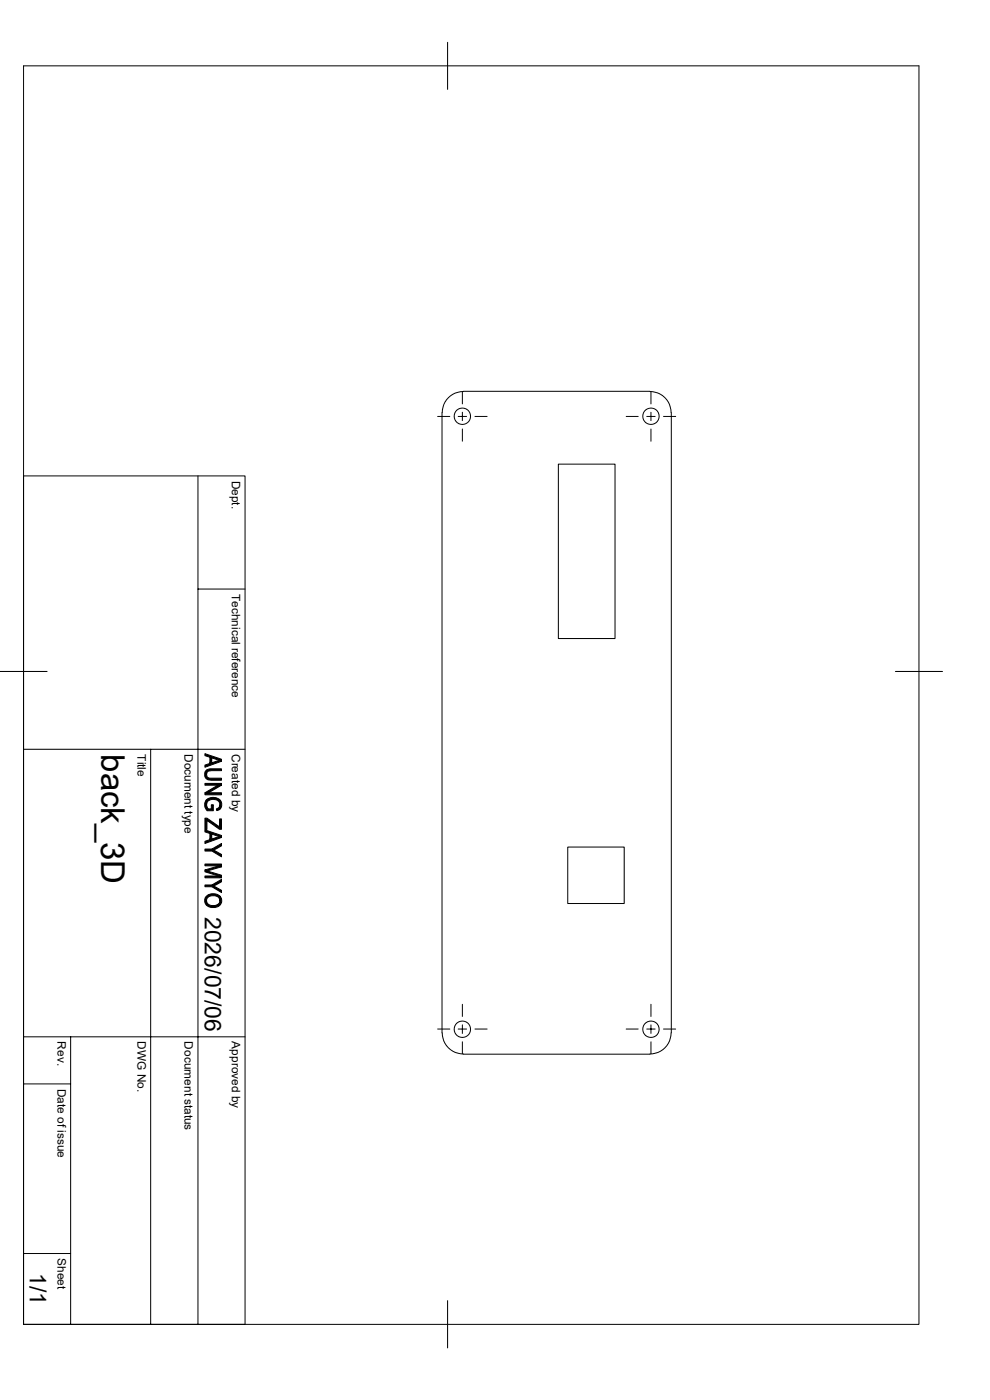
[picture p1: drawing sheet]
<svg xmlns="http://www.w3.org/2000/svg" width="210mm" height="297mm" viewBox="0 0 210 297" stroke-linecap="round" stroke-linejoin="round" font-family="sans-serif">
<g fill="none" stroke="#000" stroke-width=".21">
<path d="M5 14h189.9v267h-189.9zM95 9v10M92.8 88.3h2.6M93.8 87.5v131.6M97.2 88.3h1.8M98.1 83.1v2.6M98.1 87.5v1.7M98.1 91v2.6M98.3 83.1a4.5 4.5 0 0 0-4.5 4.4M98.3 83h39.6M100.8 88.3h2.5M118.4 98.5h12.1v37h-12.1z"/>
<path d="M132.8 88.3h2.6M137.2 88.3h1.8M137.9 83.1a4.5 4.5 0 0 1 4.5 4.4M138.1 83.1v2.6M138.1 87.5v1.7M138.1 91v2.6M140.8 88.3h2.5M142.4 87.5v131.6M5 101h47v180h-47M42 101v180M42 125h10M0 142.5h10"/>
<path d="M5 159h47M32 159v122M189.9 142.5h10M120.4 179.7h12v12h-12zM5 220h47M15 220v61M92.8 218.3h2.6M93.8 219.1a4.5 4.5 0 0 0 4.5 4.5M97.2 218.3h1.8M98.1 213.1v2.5M98.1 217.4v1.8M100.8 218.3h2.5"/>
<path d="M132.8 218.3h2.6M137.2 218.3h1.8M138.1 213.1v2.5M138.1 217.4v1.8M140.8 218.3h2.5M142.4 219.1a4.5 4.5 0 0 1-4.5 4.5M5 230h10M98.1 221v2.6M98.3 223.6h39.6M138.1 221v2.6M5 265.9h10M95 275.9v10.1"/>
<circle cx="98.1" cy="88.3" r="1.74"/>
<circle cx="138.1" cy="88.3" r="1.74"/>
<circle cx="98.1" cy="218.4" r="1.74"/>
<circle cx="138.1" cy="218.4" r="1.74"/>
</g>
<g fill="#000" stroke="#000" stroke-width=".21">
<path d="M43.8 169.7v1.1l.4 .8h.6v-.9h.5v1.3h-1.4v-.1a1.72 1.72 0 0 1-.1-2.2z" fill-rule="evenodd"/>
<path d="M46.7 170.7v1l-.7 .3-.1-.4 .5-.3z" fill-rule="evenodd"/>
<path d="M43.5 168.2h3.5v.4h-3.5z" fill-rule="evenodd"/>
<path d="M43.5 166.2h3.5v.4h-3.5z" fill-rule="evenodd"/>
<path d="M43.5 168.2l2.7-1.6h.8l-2.8 1.6z" fill-rule="evenodd"/>
<path d="M43.5 159.9l3.5 1.2v.4l-2.1-.7-.4 1.2v-1.3l-1-.4z" fill-rule="evenodd"/>
<path d="M44.9 160.8v1l1.6-.5 .5 .2-3.5 1.3v-.5l1-.3z" fill-rule="evenodd"/>
<path d="M43.6 163.5l.2-.1v.9a.83 .83 0 0 0 1.2 .8h2v.4h-2a1.25 1.25 0 0 1-1.4-.5 1.25 1.25 0 0 1 0-1.5z" fill-rule="evenodd"/>
<path d="M43.8 163.4l.7-.3h2.5v.4h-2a.87 .87 0 0 0-1.2 .8z" fill-rule="evenodd"/>
<path d="M43.5 173.6h.4l2.7 1.8v-1.7h.4v2.2h-.4l-2.7-1.9v2h-.4z" fill-rule="evenodd"/>
<path d="M43.5 176.1l3.5 1.1v.5l-2.1-.7-.4 1.1v-1.3l-1-.3z" fill-rule="evenodd"/>
<path d="M44.9 177v1l1.6-.5 .5 .2-3.5 1.2v-.4l1-.4z" fill-rule="evenodd"/>
<path d="M45 180.1l2-1.2v.6l-1.7 .8z" fill-rule="evenodd"/>
<path d="M43.9 169.6l.8-.4h.8a1.46 1.46 0 0 1 1.4 .8 1.46 1.46 0 0 1-.2 1.7v-1a1.52 1.52 0 0 0-2.7-.6l-.2 .6v-1z" fill-rule="evenodd"/>
<path d="M43.6 190.3l.5-.4 .6-.2h1.1l.9 .4v1a1.5 1.5 0 0 0-2.5-.8l-.4 .6v1.1a1.42 1.42 0 0 1-.2-1.7z" fill-rule="evenodd"/>
<path d="M43.5 185.8h2.9l.6 .4h-3.5z" fill-rule="evenodd"/>
<path d="M43.5 183.3h3.5v.6l-.6-.2h-2.9z" fill-rule="evenodd"/>
<path d="M43.5 180.1h1.5l2 1.2v.5l-2-1.2h-1.5z" fill-rule="evenodd"/>
<path d="M43.5 184.6l3.5 1.1v.5l-.6-.4-2.9-.8z" fill-rule="evenodd"/>
<path d="M43.5 184.6l2.9-.9 .6 .2-3 .9z" fill-rule="evenodd"/>
<path d="M45 187.7l2-1.1v.5l-1.7 .9z" fill-rule="evenodd"/>
<path d="M43.5 187.7h1.5l2 1.2v.5l-2-1.3h-1.5z" fill-rule="evenodd"/>
<path d="M43.8 191.1a1.53 1.53 0 0 0 2.6 .6l.3-.6v-1l.3 .6a1.52 1.52 0 0 1-1.9 1.8h-.5l-.7-.4z" fill-rule="evenodd"/>
</g>
<text font-size="7" x="21.5" y="160" transform="rotate(90 21.5 160)">back_3D</text>
<g font-size="4.9">
<text x="43.5" y="194.5" transform="rotate(90 43.5 194.5)">2026/07/06</text>
<text x="6.3" y="270" transform="rotate(90 6.3 270)">1/1</text>
</g>
<g font-size="2.5">
<text x="49.2" y="102" transform="rotate(90 49.2 102)">Dept.</text>
<text x="49.2" y="126" transform="rotate(90 49.2 126)">Technical reference</text>
<text x="29.2" y="160" transform="rotate(90 29.2 160)">Title</text>
<text x="39.2" y="160" transform="rotate(90 39.2 160)">Document type</text>
<text x="49.2" y="160" transform="rotate(90 49.2 160)">Created by</text>
<text x="12.2" y="220.9" transform="rotate(90 12.2 220.9)">Rev.</text>
<text x="29.2" y="220.9" transform="rotate(90 29.2 220.9)">DWG No.</text>
<text x="39.2" y="220.9" transform="rotate(90 39.2 220.9)">Document status</text>
<text x="49.2" y="220.9" transform="rotate(90 49.2 220.9)">Approved by</text>
<text x="12.2" y="231" transform="rotate(90 12.2 231)">Date of issue</text>
<text x="12.2" y="266.9" transform="rotate(90 12.2 266.9)">Sheet</text>
</g>
</svg>
